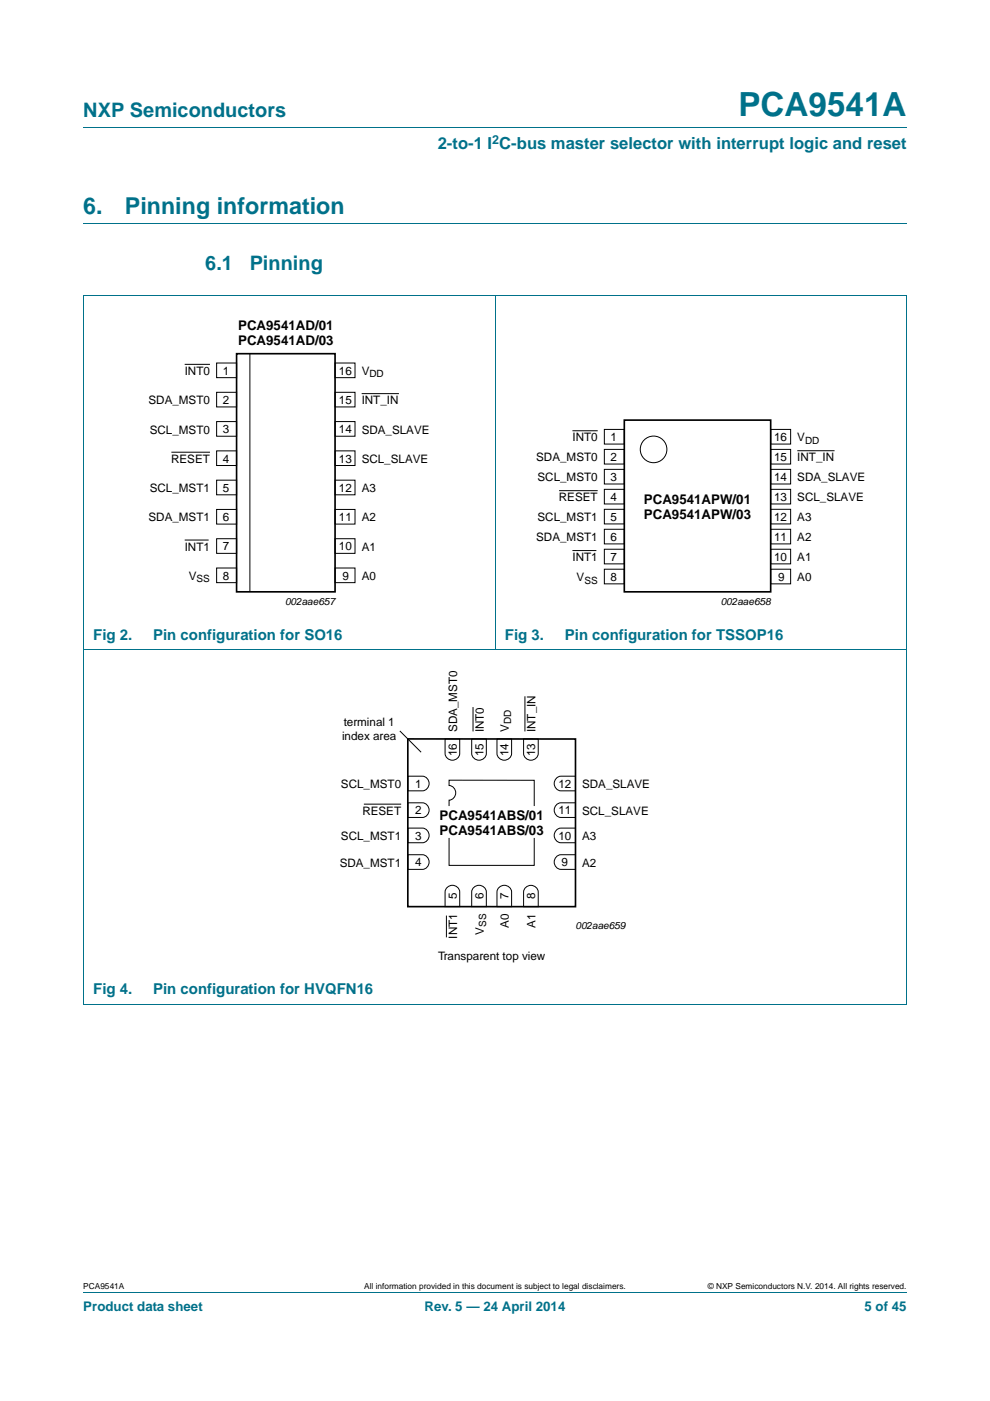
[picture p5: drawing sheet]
<svg xmlns="http://www.w3.org/2000/svg" width="210mm" height="297mm" viewBox="0 0 210 297" stroke-linecap="round" stroke-linejoin="round" font-family="sans-serif">
<path d="M17.7 27h174.6M17.7 47.4h174.6M17.6 62.6h174.7M17.7 62.7v150.2M105 62.6v75.2M192.3 62.7v150.2h-174.7M17.6 137.8h174.7M17.7 273.9h174.6" fill="none" stroke="#00718a" stroke-width=".21"/>
<g fill="none" stroke="#000" stroke-width=".21">
<path d="M39.2 77.2h5.3M45.9 77h4.3v3.1h-4.3zM53 75v50.5M71.1 77h4.2v3.1h-4.2zM36.4 95.9h8.1M45.9 83.2h4.3v3.1h-4.3zM45.9 89.4h4.3v3.1h-4.3zM45.9 95.6h4.3v3.1h-4.3zM71.1 89.4h4.2v3.1h-4.2zM71.1 95.6h4.2v3.1h-4.2zM71.1 83.2h4.2v3.1h-4.2zM76.7 83.5h7.9"/>
<path d="M121.4 91.3h5.4M128.2 91h4.2v3.2h-4.2zM128.2 95.3h4.2v3.1h-4.2zM128.2 99.5h4.2v3.1h-4.2zM163.5 99.5h4.2v3.1h-4.2zM163.5 91h4.2v3.2h-4.2zM163.5 95.3h4.2v3.1h-4.2zM169.1 95.6h7.9M39.2 114.5h5.1M45.9 101.8h4.3v3.1h-4.3zM45.9 108h4.3v3.1h-4.3zM45.9 114.2h4.3v3.1h-4.3z"/>
<path d="M71.1 114.2h4.2v3.1h-4.2zM71.1 101.8h4.2v3.1h-4.2zM71.1 108h4.2v3.1h-4.2zM118.6 104h8.2M121.4 116.7h5.1M128.2 103.7h4.2v3.2h-4.2zM128.2 108h4.2v3.1h-4.2zM128.2 112.2h4.2v3.1h-4.2zM128.2 116.4h4.2v3.2h-4.2zM163.5 116.4h4.2v3.2h-4.2zM163.5 108h4.2v3.1h-4.2zM163.5 112.2h4.2v3.1h-4.2z"/>
<path d="M163.5 103.7h4.2v3.2h-4.2zM45.9 120.4h4.3v3.1h-4.3zM71.1 120.4h4.2v3.1h-4.2zM128.2 120.7h4.2v3.1h-4.2zM163.5 120.7h4.2v3.1h-4.2zM84.8 155l4.5 4.5M94.4 156.7h3.1v3.1a1.56 1.56 0 0 1-1.5 1.4 1.56 1.56 0 0 1-1.6-1.4zM100 156.7h3.2v3.1a1.56 1.56 0 0 1-1.6 1.4 1.56 1.56 0 0 1-1.6-1.4zM100.3 149.9v5.2M105.4 156.7h3.1v3.1a1.56 1.56 0 0 1-1.5 1.4 1.56 1.56 0 0 1-1.6-1.4zM111.1 156.7h3.1v3.1a1.56 1.56 0 0 1-1.6 1.4 1.56 1.56 0 0 1-1.5-1.4zM111.3 147.6v7.5"/>
<path d="M77.2 170.5h7.9M86.5 175.6h3.1a1.56 1.56 0 0 1 1.4 1.5 1.56 1.56 0 0 1-1.4 1.6h-3.1zM86.5 170.2h3.1a1.56 1.56 0 0 1 1.4 1.6 1.56 1.56 0 0 1-1.4 1.5h-3.1zM86.5 164.6h3.1a1.56 1.56 0 0 1 1.4 1.5 1.56 1.56 0 0 1-1.4 1.6h-3.1zM95.2 165.4h18.1v18.1h-18.1v-13.9a1.56 1.56 0 0 0 1.5-1.5 1.56 1.56 0 0 0-1.5-1.6zM118.1 175.9l.9-.3h3.1v3.1h-3.1a1.57 1.57 0 0 1-1.4-1.1 1.57 1.57 0 0 1 .5-1.7zM118.1 170.5l.9-.3h3.1v3.1h-3.1a1.57 1.57 0 0 1-1.4-1.1 1.57 1.57 0 0 1 .5-1.7zM118.1 164.9l.9-.3h3.1v3.1h-3.1a1.57 1.57 0 0 1-1.4-1.1 1.57 1.57 0 0 1 .5-1.7zM86.5 181.2h3.1a1.56 1.56 0 0 1 1.4 1.6 1.56 1.56 0 0 1-1.4 1.5h-3.1zM94.7 194.1v4.6M94.7 188.3a1.57 1.57 0 0 1 1.7-.5 1.57 1.57 0 0 1 1.1 1.3v3.1h-3.1v-3.1zM100.4 188.3a1.57 1.57 0 0 1 1.6-.5 1.57 1.57 0 0 1 1.2 1.3v3.1h-3.2v-3.1z"/>
<path d="M105.7 188.3a1.57 1.57 0 0 1 1.7-.5 1.57 1.57 0 0 1 1.1 1.3v3.1h-3.1v-3.1zM111.4 188.3a1.57 1.57 0 0 1 1.6-.5 1.57 1.57 0 0 1 1.2 1.3v3.1h-3.1v-3.1zM118.1 181.5l.9-.3h3.1v3.1h-3.1a1.57 1.57 0 0 1-1.4-1.1 1.57 1.57 0 0 1 .5-1.7z"/>
<circle cx="138.6" cy="95.3" r="2.82"/>
</g>
<path d="M50.2 75h20.9v50.5h-20.9zM132.4 89.1h31.1v36.4h-31.1zM86.5 156.7h35.6v35.5h-35.6z" fill="none" stroke="#000" stroke-width=".35"/>
<path d="M94.3 171h20.1v6.5h-20.1z" fill="#fff" stroke="#fff" stroke-width=".21"/>
<text font-size="7" fill="#00718a" x="156.6" y="24.6">PCA9541A</text>
<g font-size="4.9" fill="#00718a">
<text x="17.7" y="45.4">6.</text>
<text x="26.5" y="45.4">Pinning information</text>
</g>
<g font-size="4.2" fill="#00718a">
<text x="17.7" y="24.9">NXP Semiconductors</text>
<text x="43.5" y="57.3">6.1</text>
<text x="53" y="57.3">Pinning</text>
</g>
<text font-size="3.5" fill="#00718a" x="92.9" y="31.6">2-to-1 I C-bus master selector with interrupt logic and reset</text>
<g font-size="3.2" fill="#00718a">
<text x="19.8" y="135.6">Fig 2.</text>
<text x="32.5" y="135.6">Pin configuration for SO16</text>
<text x="107.1" y="135.6">Fig 3.</text>
<text x="119.8" y="135.6">Pin configuration for TSSOP16</text>
<text x="19.8" y="210.8">Fig 4.</text>
<text x="32.5" y="210.8">Pin configuration for HVQFN16</text>
</g>
<g font-size="2.8">
<text x="50.5" y="69.9">PCA9541AD/01</text>
<text x="50.5" y="73.2">PCA9541AD/03</text>
<text x="136.6" y="106.8">PCA9541APW/01</text>
<text x="136.6" y="110.1">PCA9541APW/03</text>
<text x="93.2" y="173.8">PCA9541ABS/01</text>
<text x="93.2" y="177.1">PCA9541ABS/03</text>
</g>
<g font-size="2.8" fill="#00718a">
<text x="17.7" y="277.9">Product data sheet</text>
<text x="90.1" y="277.9">Rev. 5 — 24 April 2014</text>
<text x="183.4" y="277.9">5 of 45</text>
</g>
<text font-size="2.6" fill="#00718a" x="104.4" y="30.5">2</text>
<g font-size="2.5">
<text x="39.2" y="79.5">INT0</text>
<text x="47.2" y="79.4">1</text>
<text x="71.9" y="79.4">16</text>
<text x="76.7" y="79.5">V</text>
<text x="31.5" y="85.7">SDA_MST0</text>
<text x="47.2" y="85.6">2</text>
<text x="71.9" y="85.6">15</text>
<text x="76.7" y="85.7">INT_IN</text>
<text x="31.8" y="91.9">SCL_MST0</text>
<text x="47.2" y="91.9">3</text>
<text x="71.9" y="91.9">14</text>
<text x="76.7" y="91.9">SDA_SLAVE</text>
<text x="121.4" y="93.6">INT0</text>
<text x="129.5" y="93.5">1</text>
<text x="164.2" y="93.5">16</text>
<text x="169.1" y="93.6">V</text>
<text x="36.3" y="98.1">RESET</text>
<text x="47.2" y="98.1">4</text>
<text x="71.9" y="98.1">13</text>
<text x="76.7" y="98.1">SCL_SLAVE</text>
<text x="113.7" y="97.8">SDA_MST0</text>
<text x="129.5" y="97.8">2</text>
<text x="129.5" y="102">3</text>
<text x="164.2" y="102">14</text>
<text x="164.2" y="97.8">15</text>
<text x="169.1" y="97.8">INT_IN</text>
<text x="31.8" y="104.3">SCL_MST1</text>
<text x="47.2" y="104.3">5</text>
<text x="71.9" y="104.3">12</text>
<text x="76.7" y="104.3">A3</text>
<text x="114" y="102.1">SCL_MST0</text>
<text x="118.5" y="106.3">RESET</text>
<text x="129.5" y="106.2">4</text>
<text x="164.2" y="106.2">13</text>
<text x="169.1" y="102.1">SDA_SLAVE</text>
<text x="169.1" y="106.3">SCL_SLAVE</text>
<text x="31.5" y="110.6">SDA_MST1</text>
<text x="47.2" y="110.5">6</text>
<text x="71.9" y="110.5">11</text>
<text x="76.7" y="110.6">A2</text>
<text x="114" y="110.5">SCL_MST1</text>
<text x="129.5" y="110.5">5</text>
<text x="164.2" y="110.5">12</text>
<text x="169.1" y="110.5">A3</text>
<text x="39.2" y="116.8">INT1</text>
<text x="47.2" y="116.7">7</text>
<text x="71.9" y="116.7">10</text>
<text x="76.7" y="116.8">A1</text>
<text x="113.7" y="114.8">SDA_MST1</text>
<text x="121.4" y="119">INT1</text>
<text x="129.5" y="114.7">6</text>
<text x="129.5" y="118.9">7</text>
<text x="164.2" y="118.9">10</text>
<text x="164.2" y="114.7">11</text>
<text x="169.1" y="114.8">A2</text>
<text x="169.1" y="119">A1</text>
<text x="40.1" y="123">V</text>
<text x="47.2" y="122.9">8</text>
<text x="72.6" y="122.9">9</text>
<text x="76.7" y="123">A0</text>
<text x="122.3" y="123.2">V</text>
<text x="129.5" y="123.2">8</text>
<text x="165" y="123.2">9</text>
<text x="169.1" y="123.2">A0</text>
<text x="72.9" y="153.8">terminal 1</text>
<text x="96.9" y="155.3" transform="rotate(-90 96.9 155.3)">SDA_MST0</text>
<text x="102.6" y="155.3" transform="rotate(-90 102.6 155.3)">INT0</text>
<text x="107.9" y="155.3" transform="rotate(-90 107.9 155.3)">V</text>
<text x="113.6" y="155.3" transform="rotate(-90 113.6 155.3)">INT_IN</text>
<text x="72.5" y="156.8">index area</text>
<text x="96.9" y="160.4" transform="rotate(-90 96.9 160.4)">16</text>
<text x="102.5" y="160.4" transform="rotate(-90 102.5 160.4)">15</text>
<text x="107.9" y="160.4" transform="rotate(-90 107.9 160.4)">14</text>
<text x="113.5" y="160.4" transform="rotate(-90 113.5 160.4)">13</text>
<text x="72.3" y="167.1">SCL_MST0</text>
<text x="88.1" y="167">1</text>
<text x="118.4" y="167">12</text>
<text x="123.5" y="167.1">SDA_SLAVE</text>
<text x="76.9" y="172.8">RESET</text>
<text x="88.1" y="172.7">2</text>
<text x="118.4" y="172.7">11</text>
<text x="123.5" y="172.8">SCL_SLAVE</text>
<text x="72.3" y="178.1">SCL_MST1</text>
<text x="88.1" y="178">3</text>
<text x="118.4" y="178">10</text>
<text x="123.5" y="178.1">A3</text>
<text x="72.1" y="183.8">SDA_MST1</text>
<text x="88.1" y="183.7">4</text>
<text x="119.1" y="183.7">9</text>
<text x="123.5" y="183.8">A2</text>
<text x="96.9" y="190.7" transform="rotate(-90 96.9 190.7)">5</text>
<text x="102.5" y="190.7" transform="rotate(-90 102.5 190.7)">6</text>
<text x="107.9" y="190.6" transform="rotate(-90 107.9 190.6)">7</text>
<text x="113.5" y="190.7" transform="rotate(-90 113.5 190.7)">8</text>
<text x="107.9" y="196.7" transform="rotate(-90 107.9 196.7)">A0</text>
<text x="113.6" y="196.7" transform="rotate(-90 113.6 196.7)">A1</text>
<text x="92.9" y="203.5">Transparent top view</text>
<text x="96.9" y="199" transform="rotate(-90 96.9 199)">INT1</text>
<text x="102.6" y="198.1" transform="rotate(-90 102.6 198.1)">V</text>
</g>
<g font-size="2.1">
<text x="78.4" y="80">DD</text>
<text x="170.8" y="94.1">DD</text>
<text x="41.7" y="123.5">SS</text>
<text x="123.9" y="123.7">SS</text>
<text x="60.5" y="128.3">002aae657</text>
<text x="152.9" y="128.3">002aae658</text>
<text x="108.4" y="153.6" transform="rotate(-90 108.4 153.6)">DD</text>
<text x="103.1" y="196.5" transform="rotate(-90 103.1 196.5)">SS</text>
<text x="122.1" y="197">002aae659</text>
</g>
<g font-size="1.8">
<text x="17.7" y="273.3">PCA9541A</text>
<text x="77.3" y="273.3">All information provided in this document is subject to legal disclaimers.</text>
<text x="150.1" y="273.3">© NXP Semiconductors N.V. 2014. All rights reserved.</text>
</g>
</svg>
